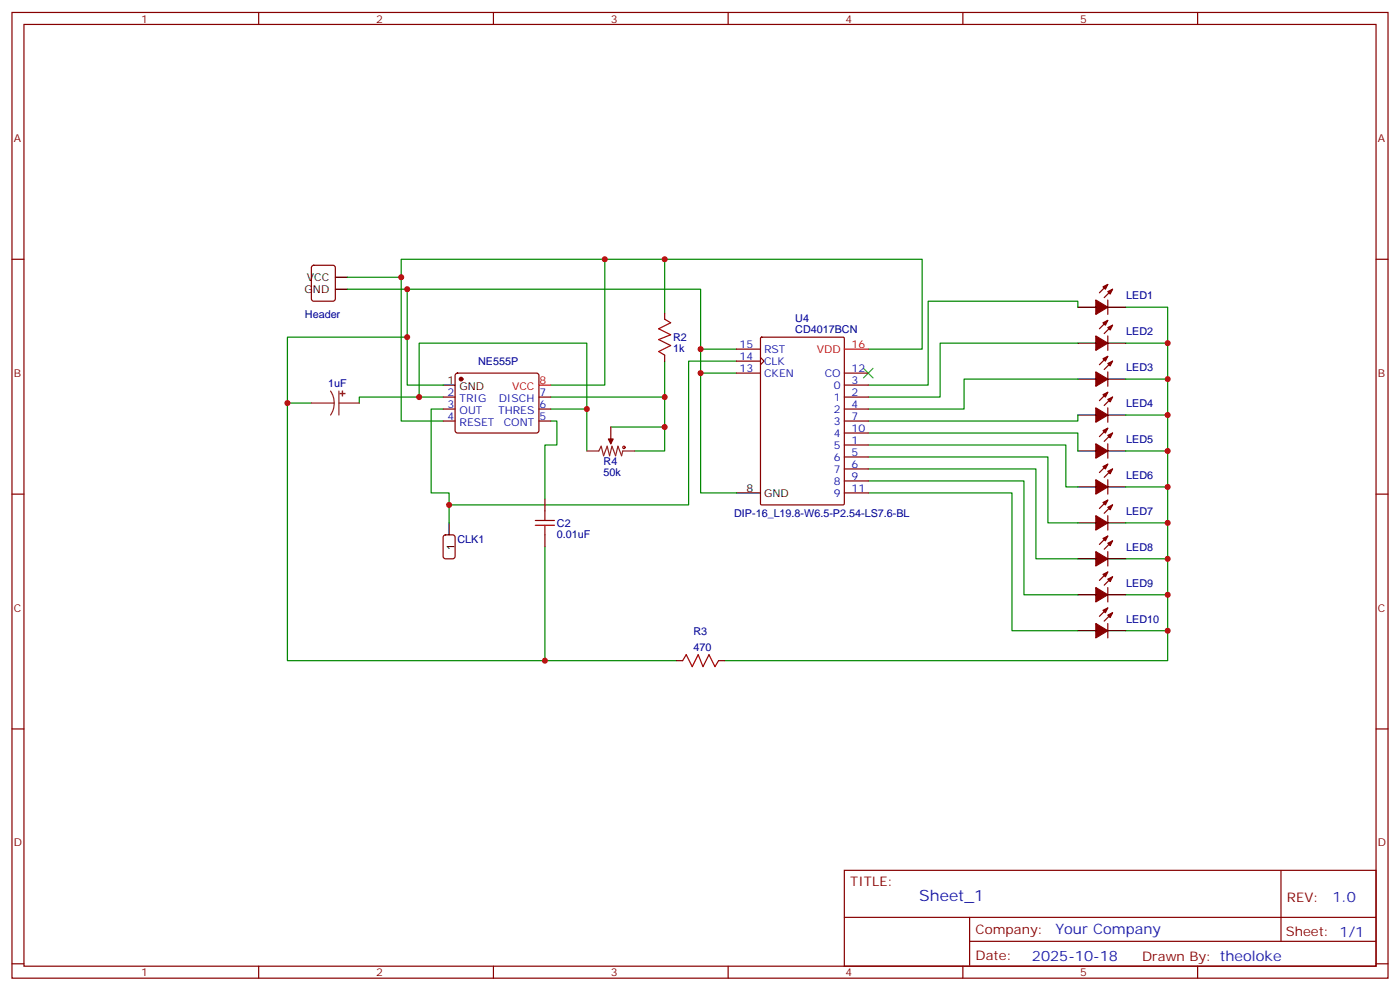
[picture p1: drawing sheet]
<svg xmlns="http://www.w3.org/2000/svg" width="412mm" height="292mm" viewBox="0 0 412 292" stroke-linecap="round" stroke-linejoin="round" font-family="sans-serif">
<g fill="none" stroke="#870000" stroke-width=".35">
<path d="M3.5 3.7h405.4v284.3h-405.4zM7.1 7.2h398.2v277.3h-398.2zM76.2 3.7v3.5M145.3 3.7v3.5M214.5 3.7v3.5M283.6 3.7v3.5M352.8 3.7v3.5M3.5 76.3h3.6M92 78.3l.4-.2h5.7l.6 .4 .1 9.5-.5 .6-5.9 .1-.6-.5-.1-9.4zM405.3 76.3h3.6M195.8 92.2v1.8M224.1 99.4l.3-.1h24l.3 .1v48.9l-.2 .3-24.1 .1-.3-.2z"/>
<path d="M326.3 88.3v4.3M326.3 98.9v4.3M326.3 83.7l-2.5 2.5M326.3 94.3l-2.5 2.5M327.7 85.2l-2.4 2.4M327.7 95.7l-2.4 2.5M130.5 116.9h3.6M134.3 110.1l.5-.2h23.2l.5 .2 .2 .5v16.5l-.7 .4-23.5-.1-.4-.6v-16.2zM158.7 116.9h3.6M195.8 104.6v1.7M217 109.9h7M217 102.8h7"/>
<path d="M217 106.3h7M224 105.3l1.1 1-1.1 1.1M248.7 116.9h7.1M248.7 113.4h7.1M248.7 109.9h7.1M326.3 109.5v4.2M326.3 115.5l-2.5 2.5M326.3 104.9l-2.5 2.5M327.7 116.9l-2.4 2.5M327.7 106.3l-2.4 2.5M130.5 120.4h3.6M130.5 124h3.6"/>
<path d="M158.7 120.4h3.6M158.7 124h3.6M179.9 125.7v3.6M248.7 131h7.1M248.7 120.4h7.1M248.7 134.5h7.1M248.7 138.1h7.1M248.7 124h7.1M248.7 127.5h7.1M326.3 120.1v4.2M326.3 130.7v4.2M326.3 136.7l-2.5 2.4"/>
<path d="M326.3 126.1l-2.5 2.5M327.7 138.1l-2.4 2.4M327.7 127.5l-2.4 2.5M3.5 145.5h3.6M160.5 146.9v3.5M160.5 157.5v3.5M248.7 141.6h7.1M248.7 145.1h7.1M326.3 141.3v4.2M326.3 151.8v4.3M326.3 147.2l-2.5 2.5M326.3 157.8l-2.5 2.5"/>
<path d="M327.7 148.7l-2.4 2.4M327.7 159.2l-2.4 2.5M405.3 145.5h3.6M326.3 162.4v4.3M326.3 173v4.2M326.3 168.4l-2.5 2.5M326.3 179l-2.5 2.5M327.7 169.8l-2.4 2.5M199.3 194.5h1.8M211.7 194.5h1.7M326.3 183.6v4.2M327.7 180.4l-2.4 2.5"/>
<path d="M3.5 214.6h3.6M405.3 214.6h3.6M248.7 256.3h156.6v28.2h-156.6zM377.3 256.3v20.9M248.7 270.1h156.5M285.6 277.2h119.6M285.6 270.1v14.1M3.5 283.8h3.6M76.2 284.5v3.5M145.3 284.5v3.5M214.5 284.5v3.5M283.6 284.5v3.5"/>
<path d="M352.8 284.5v3.5M405.3 283.8h3.6"/>
</g>
<g fill="none" stroke="#008700" stroke-width=".35">
<path d="M178.2 76.3v37.1h-15.9M195.8 76.3v15.9M102.3 85.2h104.1v59.9h10.6M102.3 81.6h15.9v-5.3h153.4v26.5h-15.8M118.2 81.6v42.4h12.3M119.9 99.3h-35.2v19.4h7M119.9 85.2v28.2h10.6M317.5 90.5v-1.8h-44.1v24.7h-17.6M331.6 90.5h12.4v104h-130.6M84.7 118.7v75.8h75.8M123.5 116.9h-17.7v1.8M130.5 116.9h-7v-15.9h49.4v31.8"/>
<path d="M195.8 116.9v8.8h-15.9M195.8 106.3v10.6h-33.5M206.4 102.8h10.6M206.4 109.9h10.6M217 106.3h-14.2v42.4h-70.5M317.5 111.6h-33.5v8.8h-28.2M317.5 101h-40.6v15.9h-21.1M331.6 101h12.4M331.6 111.6h12.4M130.5 120.4h-3.5v24.7h5.3v8.9M162.3 124h1.7v7h-3.5v15.9M162.3 120.4h10.6"/>
<path d="M195.8 125.7v7.1h-8.8M255.8 138.1h49.4v26.4h12.3M255.8 134.5h52.9v19.5h8.8M255.8 131h58.2v12.4h3.5M255.8 127.5h61.7v5.3M317.5 122.2v1.8h-61.7M331.6 122.2h12.4M331.6 132.8h12.4M255.8 145.1h42.3v40.6h19.4M255.8 141.6h45.8v33.5h15.9M331.6 143.4h12.4M331.6 154h12.4"/>
<path d="M160.5 161v33.5h38.8M331.6 164.5h12.4M331.6 175.1h12.4M331.6 185.7h12.4"/>
</g>
<g fill="none" stroke="#a10000" stroke-width=".35">
<path d="M195.8 94l1.8 1-3.6 1.8 3.6 1.8-3.6 1.4 3.6 1.7-3.6 1.8 1.8 1.1M157.7 154.7h5.6M157.7 153.2h5.6M160.5 150.4v2.8M160.5 154.7v2.8M201.1 194.5l1-1.7 1.8 3.5 1.8-3.5 1.4 3.5 1.7-3.5 1.8 3.5 1.1-1.8"/>
<circle cx="183.8" cy="131.7" r=".35"/>
</g>
<path d="M254.4 108.4l2.8 2.9M257.2 108.4l-2.8 2.9" fill="none" stroke="#3c3" stroke-width=".35"/>
<g fill="none" stroke="#000" stroke-width=".35">
<path d="M98.8 85.2h3.5M98.8 81.6h3.5M317.5 90.5h5.3M326.3 90.5h5.3M130.5 113.4h3.6M317.5 101h5.3M317.5 111.6h5.3M326.3 101h5.3M326.3 111.6h5.3M317.5 132.8h5.3M317.5 122.2h5.3M326.3 132.8h5.3"/>
<path d="M326.3 122.2h5.3M132.3 154v3.5M217 145.1h7M317.5 154h5.3M317.5 143.4h5.3M326.3 154h5.3M326.3 143.4h5.3M317.5 175.1h5.3M317.5 164.5h5.3M326.3 175.1h5.3M326.3 164.5h5.3M317.5 185.7h5.3"/>
<path d="M326.3 185.7h5.3"/>
</g>
<path d="M158.7 113.4h3.6M248.7 102.8h7.1" fill="none" stroke="#f00" stroke-width=".35"/>
<path d="M130.8 157.7l.4-.2h2.1l.7 .4 .1 5.9-.5 .7h-2.4l-.6-.4-.1-5.9z" fill="none" stroke="#900" stroke-width=".35"/>
<path d="M91.7 118.7h6.7M97.4 115.1l.8 1.7 .2 1.9M98.4 118.7l-.2 1.8-.8 1.7M99.8 118.7h6M99.8 115.1v7.1M172.9 132.8h3.5l.7-1.4 .7 2.8 1.1-2.8 .7 2.8 .7-2.8 1 2.8 .7-2.8 1.1 2.8 .3-1.4h3.6M179.9 129.3v1.4" fill="none" stroke="#8c2424" stroke-width=".35"/>
<g fill="#870000" stroke="#870000" stroke-width=".35">
<path d="M179.2 129.3h1.4l-.7 1.4z"/>
<path d="M324.9 84.5l1.4-.8-.7 1.5z"/>
<path d="M326.3 85.9l1.4-.7-.7 1.4z"/>
<path d="M322.8 88.3l3.5 2.2-3.5 2.1z"/>
<path d="M324.9 95l1.4-.7-.7 1.4z"/>
<path d="M326.3 96.4l1.4-.7-.7 1.5z"/>
<path d="M322.8 98.9l3.5 2.1-3.5 2.2z"/>
<path d="M324.9 169.1l1.4-.7-.7 1.4z"/>
<path d="M326.3 170.5l1.4-.7-.7 1.4z"/>
<path d="M322.8 173l3.5 2.1-3.5 2.1z"/>
<path d="M324.9 148l1.4-.8-.7 1.5z"/>
<path d="M326.3 149.4l1.4-.7-.7 1.4z"/>
<path d="M322.8 151.8l3.5 2.2-3.5 2.1z"/>
<path d="M324.9 137.4l1.4-.7-.7 1.4z"/>
<path d="M326.3 138.8l1.4-.7-.7 1.4z"/>
<path d="M322.8 141.3l3.5 2.1-3.5 2.1z"/>
<path d="M324.9 126.8l1.4-.7-.7 1.4z"/>
<path d="M326.3 128.2l1.4-.7-.7 1.4z"/>
<path d="M322.8 130.7l3.5 2.1-3.5 2.1z"/>
<path d="M324.9 116.2l1.4-.7-.7 1.4z"/>
<path d="M326.3 117.6l1.4-.7-.7 1.4z"/>
<path d="M322.8 120.1l3.5 2.1-3.5 2.1z"/>
<path d="M324.9 105.6l1.4-.7-.7 1.4z"/>
<path d="M326.3 107l1.4-.7-.7 1.4z"/>
<path d="M322.8 109.5l3.5 2.1-3.5 2.1z"/>
<path d="M324.9 158.5l1.4-.7-.7 1.4z"/>
<path d="M326.3 159.9l1.4-.7-.7 1.5z"/>
<path d="M322.8 162.4l3.5 2.1-3.5 2.2z"/>
<path d="M324.9 179.7l1.4-.7-.7 1.4z"/>
<path d="M326.3 181.1l1.4-.7-.7 1.4z"/>
<path d="M322.8 183.6l3.5 2.1-3.5 2.1z"/>
<circle cx="135.8" cy="111.6" r=".53"/>
</g>
<g fill="#8c2424" stroke="#8c2424" stroke-width=".35">
<path d="M100.9 115.1v1.5z"/>
<path d="M100.2 115.9h1.4z"/>
</g>
<g fill="#c00">
<circle cx="84.7" cy="118.7" r=".88"/>
<circle cx="160.5" cy="194.5" r=".88"/>
<circle cx="119.9" cy="99.3" r=".88"/>
<circle cx="123.5" cy="116.9" r=".88"/>
<circle cx="178.2" cy="76.3" r=".88"/>
<circle cx="172.9" cy="120.4" r=".88"/>
<circle cx="195.8" cy="125.7" r=".88"/>
<circle cx="195.8" cy="116.9" r=".88"/>
<circle cx="132.3" cy="148.7" r=".88"/>
<circle cx="344" cy="101" r=".88"/>
<circle cx="344" cy="111.6" r=".88"/>
<circle cx="344" cy="122.2" r=".88"/>
<circle cx="344" cy="132.8" r=".88"/>
<circle cx="344" cy="143.4" r=".88"/>
<circle cx="344" cy="154" r=".88"/>
<circle cx="344" cy="164.5" r=".88"/>
<circle cx="344" cy="175.1" r=".88"/>
<circle cx="344" cy="185.7" r=".88"/>
<circle cx="119.9" cy="85.2" r=".88"/>
<circle cx="206.4" cy="102.8" r=".88"/>
<circle cx="206.4" cy="109.9" r=".88"/>
<circle cx="195.8" cy="76.3" r=".88"/>
<circle cx="118.2" cy="81.6" r=".88"/>
</g>
<text font-size="4.6" fill="#00f" x="270.8" y="265.3">Sheet_1</text>
<g font-size="4.2" fill="#00f">
<text x="392.5" y="265.5">1.0</text>
<text x="310.9" y="275.1">Your Company</text>
<text x="304" y="282.9">2025-10-18</text>
</g>
<g font-size="3.9" fill="#800">
<text x="250.5" y="260.8">TITLE:</text>
<text x="379.1" y="265.5">REV:</text>
<text x="287.4" y="275">Company:</text>
<text x="378.7" y="275.7">Sheet: 1/1</text>
<text x="287.4" y="282.7">Date:</text>
<text x="336.4" y="282.8">Drawn By: theoloke</text>
</g>
<g font-size="3.2" fill="#800">
<text x="41.6" y="6.7">1</text>
<text x="110.8" y="6.7">2</text>
<text x="179.9" y="6.7">3</text>
<text x="249.1" y="6.7">4</text>
<text x="318.2" y="6.7">5</text>
<text x="4.1" y="41.8">A</text>
<text x="405.9" y="41.8">A</text>
<text x="4.1" y="110.9">B</text>
<text x="405.9" y="110.9">B</text>
<text x="4.1" y="180.1">C</text>
<text x="405.9" y="180.1">C</text>
<text x="4.1" y="249.2">D</text>
<text x="405.9" y="249.2">D</text>
<text x="41.6" y="287.5">1</text>
<text x="110.8" y="287.5">2</text>
<text x="179.9" y="287.5">3</text>
<text x="249.1" y="287.5">4</text>
<text x="318.2" y="287.5">5</text>
</g>
<g font-size="3.2">
<text x="90.4" y="82.7">VCC</text>
<text x="89.7" y="86.2">GND</text>
<text x="131.9" y="113">1</text>
<text x="135.4" y="114.8">GND</text>
<text x="219.9" y="144.8">8</text>
<text x="225.1" y="146.2">GND</text>
<text x="133.9" y="162.1" transform="rotate(-90 133.9 162.1)">1</text>
</g>
<g font-size="3.2" fill="#000080">
<text x="331.7" y="88.1">LED1</text>
<text x="89.8" y="93.6">Header</text>
<text x="234.3" y="94.9">U4</text>
<text x="198.3" y="100.4">R2</text>
<text x="234.3" y="98.1">CD4017BCN</text>
<text x="331.7" y="98.7">LED2</text>
<text x="140.8" y="107.4">NE555P</text>
<text x="198.3" y="103.6">1k</text>
<text x="331.7" y="109.2">LED3</text>
<text x="96.7" y="114.1">1uF</text>
<text x="331.7" y="119.8">LED4</text>
<text x="331.7" y="130.4">LED5</text>
<text x="177.8" y="137">R4</text>
<text x="177.8" y="140.2">50k</text>
<text x="331.7" y="141">LED6</text>
<text x="164" y="155.1">C2</text>
<text x="216.3" y="152.2">DIP-16_L19.8-W6.5-P2.54-LS7.6-BL</text>
<text x="331.7" y="151.6">LED7</text>
<text x="134.8" y="160">CLK1</text>
<text x="164" y="158.3">0.01uF</text>
<text x="331.7" y="162.2">LED8</text>
<text x="331.7" y="172.7">LED9</text>
<text x="331.7" y="183.3">LED10</text>
<text x="204.3" y="186.8">R3</text>
<text x="204.3" y="191.7">470</text>
</g>
<g font-size="3.2" fill="#00f">
<text x="217.9" y="102.4">15</text>
<text x="217.9" y="106">14</text>
<text x="225.1" y="103.9">RST</text>
<text x="225.1" y="107.4">CLK</text>
<text x="217.9" y="109.5">13</text>
<text x="225.1" y="110.9">CKEN</text>
<text x="242.9" y="110.9">CO</text>
<text x="250.8" y="113">3</text>
<text x="250.8" y="109.5">12</text>
<text x="131.9" y="116.6">2</text>
<text x="135.4" y="118.3">TRIG</text>
<text x="146.9" y="118.3">DISCH</text>
<text x="158.9" y="116.6">7</text>
<text x="245.6" y="118">1</text>
<text x="245.6" y="114.4">0</text>
<text x="250.8" y="116.6">2</text>
<text x="131.9" y="120.1">3</text>
<text x="131.9" y="123.6">4</text>
<text x="135.4" y="121.8">OUT</text>
<text x="135.4" y="125.4">RESET</text>
<text x="146.7" y="121.8">THRES</text>
<text x="148.4" y="125.4">CONT</text>
<text x="158.9" y="123.6">5</text>
<text x="158.9" y="120.1">6</text>
<text x="245.6" y="121.5">2</text>
<text x="245.6" y="125">3</text>
<text x="250.8" y="120.1">4</text>
<text x="250.8" y="123.6">7</text>
<text x="245.6" y="128.6">4</text>
<text x="250.8" y="130.7">1</text>
<text x="250.8" y="127.1">10</text>
<text x="245.6" y="132.1">5</text>
<text x="245.6" y="135.6">6</text>
<text x="250.8" y="134.2">5</text>
<text x="250.8" y="137.7">6</text>
<text x="245.6" y="139.1">7</text>
<text x="245.6" y="142.7">8</text>
<text x="250.8" y="141.3">9</text>
<text x="245.6" y="146.2">9</text>
<text x="250.8" y="144.8">11</text>
</g>
<g font-size="3.2" fill="#f00">
<text x="240.6" y="103.9">VDD</text>
<text x="250.8" y="102.4">16</text>
<text x="158.9" y="113">8</text>
<text x="150.8" y="114.8">VCC</text>
</g>
</svg>
